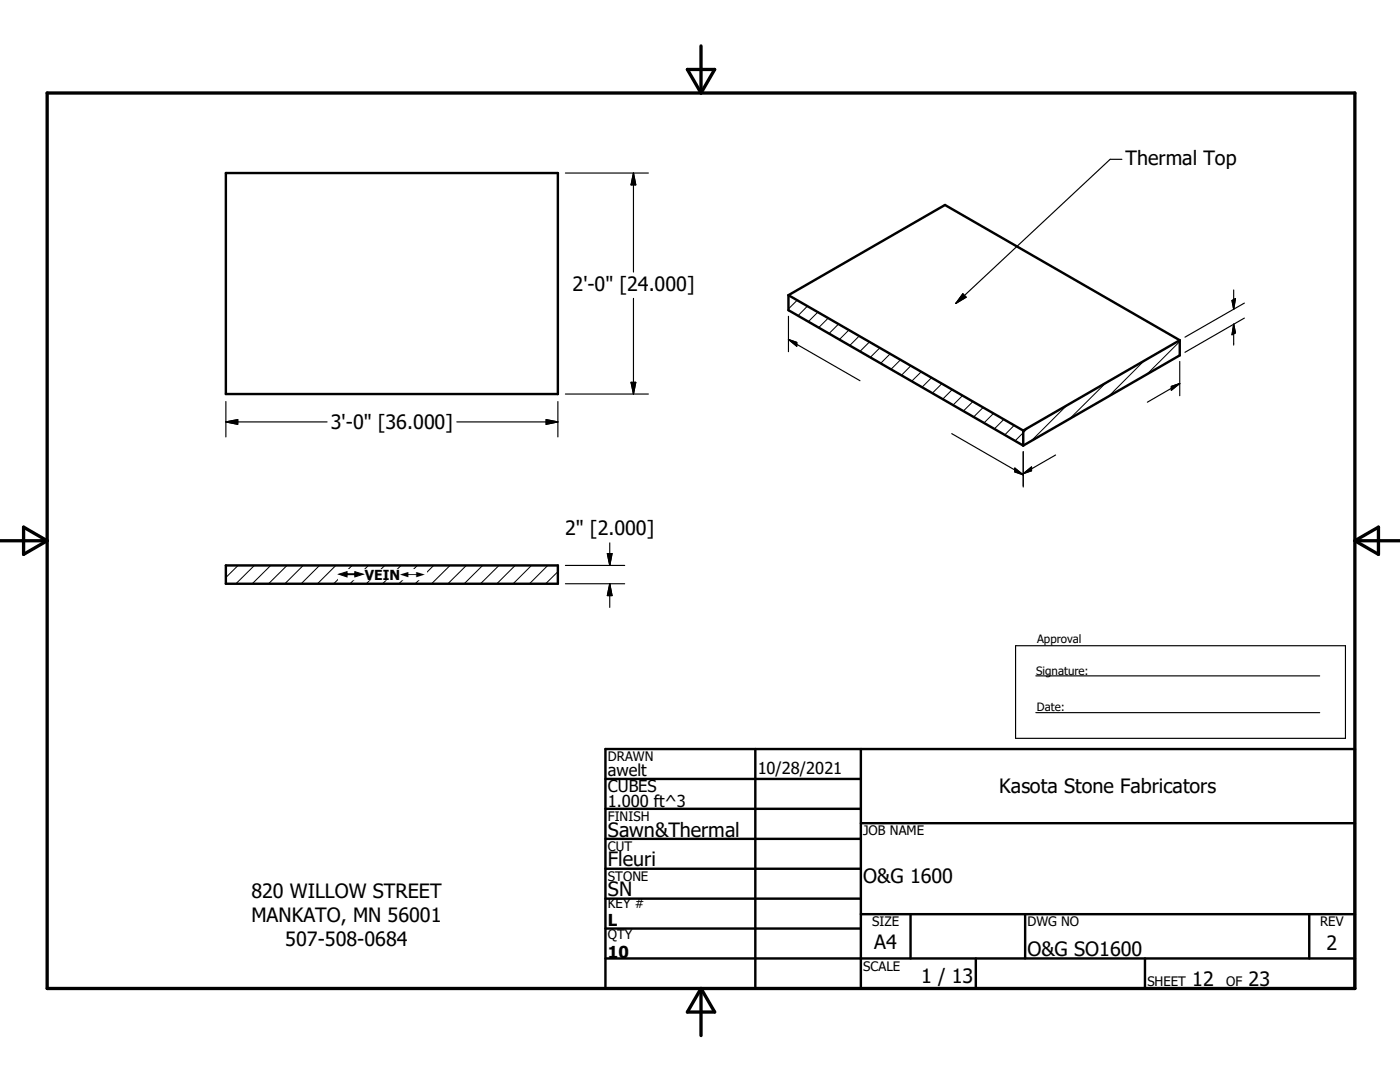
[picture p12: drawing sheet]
<svg xmlns="http://www.w3.org/2000/svg" width="279mm" height="216mm" viewBox="0 0 279 216" stroke-linecap="round" stroke-linejoin="round" font-family="sans-serif">
<g fill="none" stroke="#000" stroke-width=".48">
<path d="M45.1 34.5h66.2v44.1h-66.2zM157.4 58.9l31.2-18 46.8 27M157.4 58.9v3l46.8 27M157.4 58.9l46.8 27M235.4 67.9v3l-31.2 18M235.4 67.9l-31.2 18M204.2 85.9v3M45.1 112.8h66.2v3.7h-66.2zM120.8 155.4h51M120.8 149.5h149.6v47.7h-149.6zM150.7 149.5v47.7M171.8 149.5v47.7"/>
<path d="M120.8 161.4h51M120.8 167.4h51M120.8 173.3h51M120.8 179.3h51M171.8 164.3h98.6M120.8 185.3h51M120.8 191.2h149.6M171.8 182.4h98.6M181.7 182.4v8.8M194.7 191.2v6M204.6 182.4v8.8M228.5 191.2v6"/>
<path d="M261.3 182.4v8.8"/>
</g>
<g fill="none" stroke="#000" stroke-width=".2">
<path d="M159.1 59.9l-1.7 1.7M161.1 61.1l-1.8 1.9M163.2 62.3l-1.9 1.9M165.3 63.5l-1.9 1.9M167.3 64.7l-1.9 1.9M169.4 65.9l-1.9 1.9M171.5 67.1l-1.9 1.9M173.5 68.2l-1.9 1.9M175.6 69.4l-1.9 1.9M177.7 70.6l-2 1.9M179.7 71.8l-1.9 1.9M181.8 73l-1.9 1.9"/>
<path d="M183.9 74.2l-1.9 1.9M185.9 75.4l-1.9 1.9M188 76.5l-1.9 1.9M190 77.7l-1.9 1.9M192.1 78.9l-1.9 1.9M220.6 76.4l-7.1 7.1M228.3 72l-7.1 7.1M235.4 68.1l-6.5 6.6M194.2 80.1l-1.9 1.9M196.2 81.3l-1.9 1.9M198.3 82.5l-1.9 1.9M200.3 83.7l-1.9 1.9"/>
<path d="M202.4 84.9l-1.9 1.9M205.2 85.3l-2.6 2.7M212.9 80.9l-7.1 7.1M47.5 112.8l-2.4 2.4M50.8 112.8l-3.7 3.7M54 112.8l-3.7 3.7M57.3 112.8l-3.7 3.7M60.5 112.8l-3.6 3.7M63.8 112.8l-3.7 3.7M67 112.8l-3.6 3.7M70.3 112.8l-3.7 3.7M73.5 112.8l-3.7 3.7"/>
<path d="M76.8 112.8l-3.7 3.7M80 112.8l-3.6 3.7M83.3 112.8l-3.7 3.7M86.6 112.8l-3.7 3.7M89.8 112.8l-3.7 3.7M93.1 112.8l-3.7 3.7M96.3 112.8l-3.7 3.7M99.6 112.8l-3.7 3.7M102.8 112.8l-3.6 3.7M106.1 112.8l-3.7 3.7M109.3 112.8l-3.6 3.7M111.3 114.1l-2.4 2.4"/>
</g>
<path d="M9.4 18.6h261v178.6h-261zM137.2 13.9h5.4l-2.7 4.7zM139.9 9.2v9.4M0 107.9h9.4M4.7 105.2l4.7 2.7-4.7 2.7zM270.4 107.9h9M270.4 107.9l4.7-2.7v5.4zM139.9 197.2v9.4M139.9 197.2l2.7 4.7h-5.4z" fill="none" stroke="#000" stroke-width=".66"/>
<g fill="none" stroke="#000" stroke-width=".23">
<path d="M112.8 34.5h16.6M126.4 34.5v19.8M126.4 34.5l.5 2.4h-1zM223.9 31.8h-2.3l-30.8 28.7M126.4 59.5v19.1M192.2 58.6l.6 .7-2 1.2zM245.9 60l.7-.4-.4 2.1zM246.2 57.9v3.8M112.8 78.6h16.6M125.9 76.3h1l-.5 2.3zM157.4 67.7l14.2 8.3M157.4 67.7l1.6 .6v.8z"/>
<path d="M157.4 63.1v7.1M233.8 77.1l1.6-.6-1.6 1.4zM235.4 76.5l-6.4 3.8M235.4 72.1v6.9M246.2 64.7v4.2M246.2 64.7l.4 1.7-.7 .4zM248.3 60.5l-11.8 6.8M248.3 63.5l-11.8 6.8M45.1 84.2h20.2M45.1 84.2l2.3-.5v1zM45.1 80.1v7.1M91.2 84.2h20.1"/>
<path d="M109 83.7l2.3 .5-2.3 .5zM111.3 80.1v7.1M189.9 86.5l14.3 8.2M202.5 93.4l1.7 1.3-1.7-.5zM204.2 90.1v7.1M204.2 94.5l1.7-1.3v.7zM210.7 90.8l-6.5 3.7M112.8 116.5h11.9M112.8 112.8h11.9M121.2 110.5h.9l-.4 2.3zM121.7 108.3v4.5M121.7 116.5v4.7"/>
<path d="M121.7 116.5l.4 2.3h-.9zM202.7 128.8h65.8v18.5h-65.8zM206.7 134.9h56.7M206.7 142.2h56.7"/>
</g>
<g fill="#000" stroke="#000" stroke-width=".23">
<path d="M126.4 34.5l.5 2.4h-1zM192.2 58.6l.6 .7-2 1.2zM245.9 60l.7-.4-.4 2.1zM125.9 76.3h1l-.5 2.3zM157.4 67.7l1.6 .6v.8zM233.8 77.1l1.6-.6-1.6 1.4zM246.2 64.7l.4 1.7-.7 .4zM45.1 84.2l2.3-.5v1zM109 83.7l2.3 .5-2.3 .5zM202.5 93.4l1.7 1.3-1.7-.5zM204.2 94.5l1.7-1.3v.7zM121.2 110.5h.9l-.4 2.3z"/>
<path d="M121.7 116.5l.4 2.3h-.9z"/>
</g>
<g fill="#fff" stroke="#fff" stroke-width=".23">
<path d="M67.6 113.7h17.5v2z"/>
<path d="M67.6 113.7l17.5 2h-17.5z"/>
</g>
<g font-size="3.9">
<text x="224.6" y="32.9">Thermal Top</text>
<text x="114.3" y="58">2'-0&quot; [24.000]</text>
<text x="66" y="85.6">3'-0&quot; [36.000]</text>
<text x="112.8" y="106.8">2&quot; [2.000]</text>
<text x="199.4" y="158.3">Kasota Stone Fabricators</text>
<text x="121.3" y="166.9">Sawn&amp;Thermal</text>
<text x="121.3" y="172.8">Fleuri</text>
<text x="50.2" y="179.2">820 WILLOW STREET</text>
<text x="121.3" y="178.8">SN</text>
<text x="172.3" y="176.2">O&amp;G 1600</text>
<text x="50.2" y="184">MANKATO, MN 56001</text>
<text x="56.9" y="188.7">507-508-0684</text>
<text x="174.5" y="189.4">A4</text>
<text x="205.1" y="190.7">O&amp;G SO1600</text>
<text x="264.8" y="189.5">2</text>
<text x="183.8" y="196.1">1 / 13</text>
<text x="238" y="196.7">12</text>
<text x="249.2" y="196.7">23</text>
</g>
<g font-size="3.3">
<text x="121.3" y="154.9">awelt</text>
<text x="151.2" y="154.4">10/28/2021</text>
<text x="121.3" y="158.1">CUBES</text>
<text x="121.3" y="161.1">1.000 ft^3</text>
<text x="121.3" y="184.8">L</text>
<text x="121.3" y="191.1">10</text>
</g>
<text font-size="2.8" x="72.8" y="115.7">VEIN</text>
<g font-size="2.6">
<text x="121.3" y="151.8">DRAWN</text>
<text x="121.3" y="163.8">FINISH</text>
<text x="172.3" y="166.7">JOB NAME</text>
<text x="121.3" y="169.8">CUT</text>
<text x="121.3" y="175.8">STONE</text>
<text x="121.3" y="181.2">KEY #</text>
<text x="174" y="184.8">SIZE</text>
<text x="205.1" y="184.8">DWG NO</text>
<text x="263.5" y="184.8">REV</text>
<text x="121.3" y="187.5">QTY</text>
<text x="172.3" y="193.7">SCALE</text>
<text x="229" y="196.7">SHEET</text>
<text x="244.7" y="196.7">OF</text>
</g>
<g font-size="2.3">
<text x="207" y="128.2">Approval</text>
<text x="206.8" y="134.7">Signature:</text>
<text x="206.9" y="141.9">Date:</text>
</g>
<g font-size="2.2">
<text x="67.6" y="115.7">#</text>
<text x="79.8" y="115.7">#</text>
</g>
</svg>
